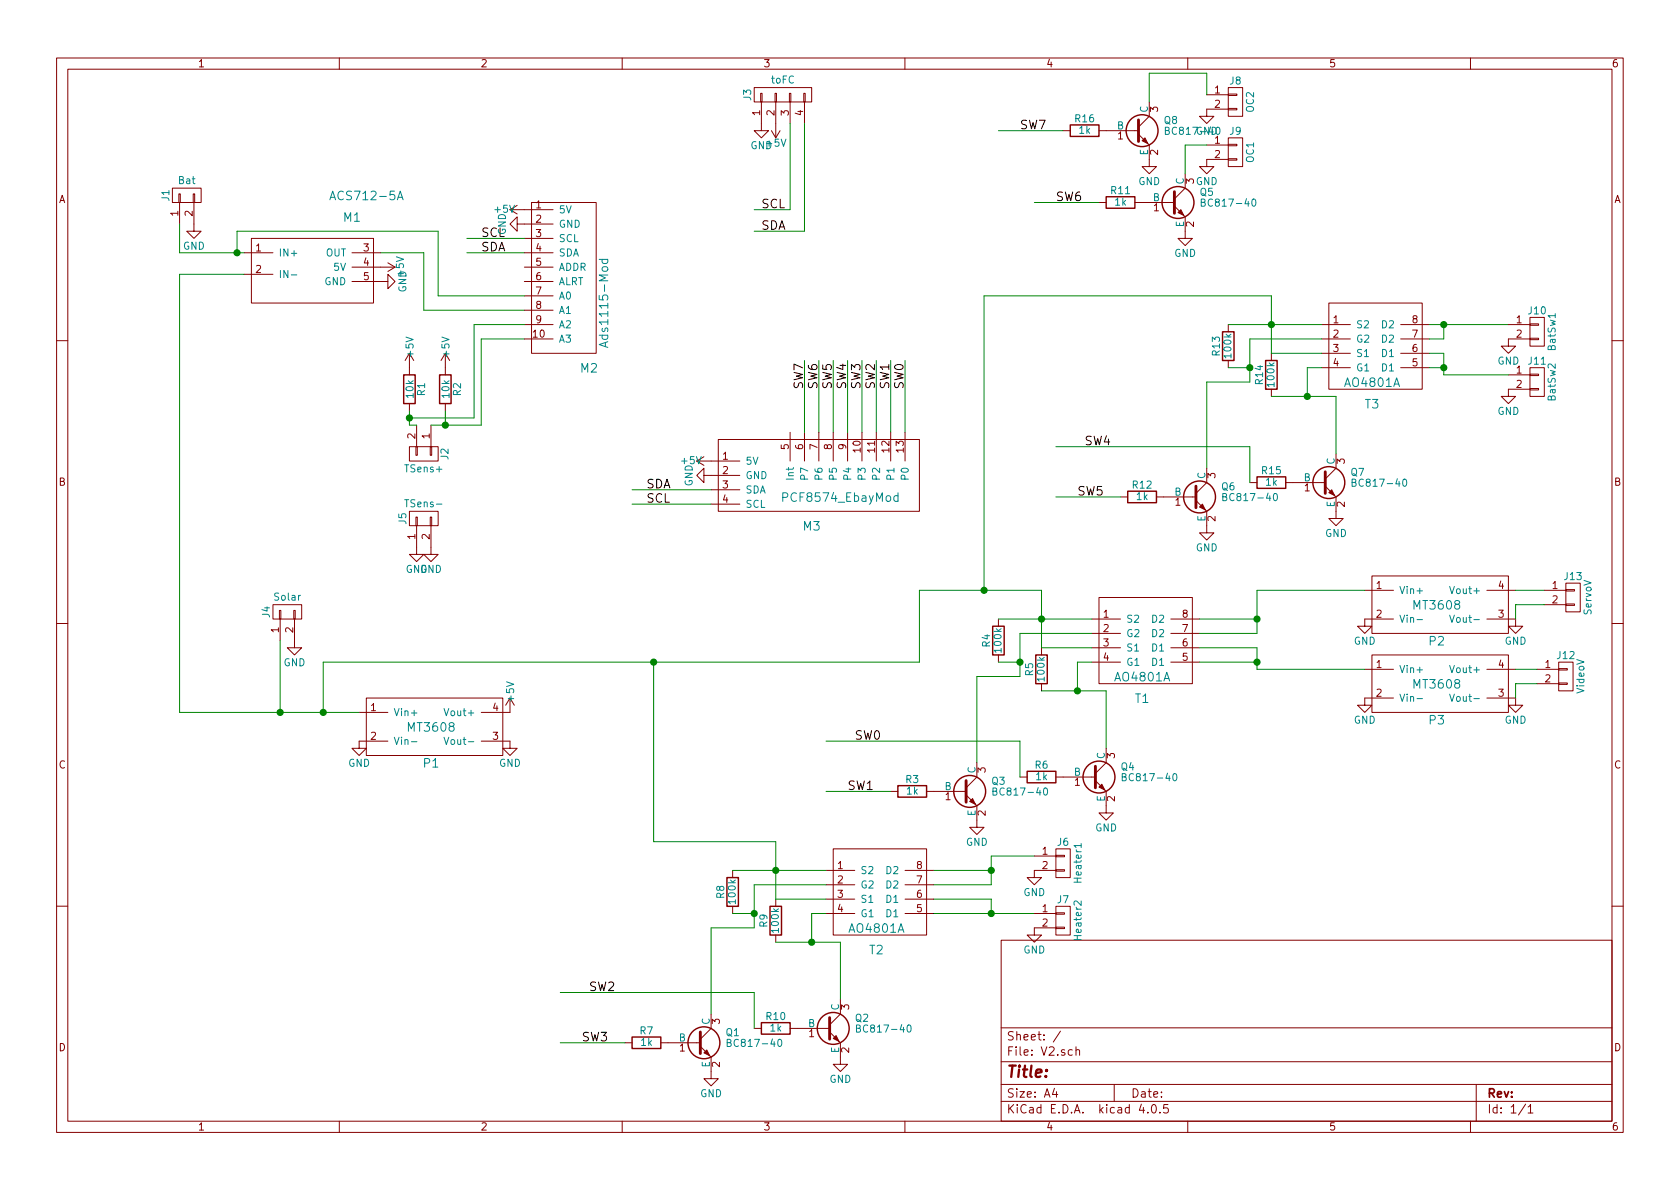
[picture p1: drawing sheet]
EESchema Schematic File Version 2
LIBS:power
LIBS:device
LIBS:transistors
LIBS:conn
LIBS:linear
LIBS:regul
LIBS:74xx
LIBS:cmos4000
LIBS:adc-dac
LIBS:memory
LIBS:xilinx
LIBS:microcontrollers
LIBS:dsp
LIBS:microchip
LIBS:analog_switches
LIBS:motorola
LIBS:texas
LIBS:intel
LIBS:audio
LIBS:interface
LIBS:digital-audio
LIBS:philips
LIBS:display
LIBS:cypress
LIBS:siliconi
LIBS:opto
LIBS:atmel
LIBS:contrib
LIBS:valves
LIBS:Franz-mod
LIBS:V2-cache
EELAYER 25 0
EELAYER END
$Descr A4 11693 8268
encoding utf-8
Sheet 1 1
Title ""
Date ""
Rev ""
Comp ""
Comment1 ""
Comment2 ""
Comment3 ""
Comment4 ""
$EndDescr
$Comp
L CONN_01X02 J1
U 1 1
P 1300 1350
F 0 "J1" H 1300 1500 50  0000 C CNN
F 1 "Bat" V 1400 1350 50  0000 C CNN
F 2 "" H 1300 1350 50  0001 C CNN
F 3 "" H 1300 1350 50  0001 C CNN
	1    1300 1350
	0    -1   -1   0   
$EndComp
$Comp
L Ads1115-Mod M2
U 1 1
P 3650 2750
F 0 "M2" H 4100 2950 60  0000 C CNN
F 1 "Ads1115-Mod" V 4200 3400 60  0000 C CNN
F 2 "" H 3650 2750 60  0001 C CNN
F 3 "" H 3650 2750 60  0001 C CNN
	1    3650 2750
	1    0    0    -1  
$EndComp
$Comp
L ACS712-5A M1
U 1 1
P 2100 2100
F 0 "M1" H 2450 2700 60  0000 C CNN
F 1 "ACS712-5A" H 2550 2850 60  0000 C CNN
F 2 "" H 2100 2100 60  0001 C CNN
F 3 "" H 2100 2100 60  0001 C CNN
	1    2100 2100
	1    0    0    -1  
$EndComp
$Comp
L CONN_01X04 J3
U 1 1
P 5450 650
F 0 "J3" H 5450 900 50  0000 C CNN
F 1 "toFC" V 5550 650 50  0000 C CNN
F 2 "" H 5450 650 50  0001 C CNN
F 3 "" H 5450 650 50  0001 C CNN
	1    5450 650 
	0    -1   -1   0   
$EndComp
$Comp
L GND #PWR01
U 1 1
P 5300 850
F 0 "#PWR01" H 5300 600 50  0001 C CNN
F 1 "GND" H 5300 700 50  0000 C CNN
F 2 "" H 5300 850 50  0001 C CNN
F 3 "" H 5300 850 50  0001 C CNN
	1    5300 850 
	1    0    0    -1  
$EndComp
$Comp
L +5V #PWR02
U 1 1
P 5400 850
F 0 "#PWR02" H 5400 700 50  0001 C CNN
F 1 "+5V" H 5400 990 50  0000 C CNN
F 2 "" H 5400 850 50  0001 C CNN
F 3 "" H 5400 850 50  0001 C CNN
	1    5400 850 
	-1   0    0    1   
$EndComp
Wire Wire Line
	5500 850  5500 1450
Wire Wire Line
	5500 1450 5250 1450
Wire Wire Line
	5600 850  5600 1600
Wire Wire Line
	5600 1600 5250 1600
Text Label 5300 1450 0    60   ~ 0
SCL
Text Label 5300 1600 0    60   ~ 0
SDA
$Comp
L GND #PWR03
U 1 1
P 1350 1550
F 0 "#PWR03" H 1350 1300 50  0001 C CNN
F 1 "GND" H 1350 1400 50  0000 C CNN
F 2 "" H 1350 1550 50  0001 C CNN
F 3 "" H 1350 1550 50  0001 C CNN
	1    1350 1550
	1    0    0    -1  
$EndComp
Wire Wire Line
	1250 1550 1250 1750
Wire Wire Line
	1250 1750 1700 1750
Wire Wire Line
	1700 1900 1250 1900
Wire Wire Line
	1250 1900 1250 4950
Wire Wire Line
	3650 2150 2950 2150
Wire Wire Line
	2950 2150 2950 1750
Wire Wire Line
	2950 1750 2650 1750
$Comp
L +5V #PWR04
U 1 1
P 2650 1850
F 0 "#PWR04" H 2650 1700 50  0001 C CNN
F 1 "+5V" H 2650 1990 50  0000 C CNN
F 2 "" H 2650 1850 50  0001 C CNN
F 3 "" H 2650 1850 50  0001 C CNN
	1    2650 1850
	0    1    1    0   
$EndComp
$Comp
L +5V #PWR05
U 1 1
P 3650 1450
F 0 "#PWR05" H 3650 1300 50  0001 C CNN
F 1 "+5V" V 3650 1590 50  0000 C CNN
F 2 "" H 3650 1450 50  0001 C CNN
F 3 "" H 3650 1450 50  0001 C CNN
	1    3650 1450
	0    -1   -1   0   
$EndComp
$Comp
L GND #PWR06
U 1 1
P 3650 1550
F 0 "#PWR06" H 3650 1300 50  0001 C CNN
F 1 "GND" H 3650 1400 50  0000 C CNN
F 2 "" H 3650 1550 50  0001 C CNN
F 3 "" H 3650 1550 50  0001 C CNN
	1    3650 1550
	0    1    1    0   
$EndComp
$Comp
L GND #PWR07
U 1 1
P 2650 1950
F 0 "#PWR07" H 2650 1700 50  0001 C CNN
F 1 "GND" H 2650 1800 50  0000 C CNN
F 2 "" H 2650 1950 50  0001 C CNN
F 3 "" H 2650 1950 50  0001 C CNN
	1    2650 1950
	0    -1   -1   0   
$EndComp
Wire Wire Line
	3650 2050 3050 2050
Wire Wire Line
	3050 2050 3050 1600
Wire Wire Line
	3050 1600 1650 1600
Wire Wire Line
	1650 1600 1650 1750
Connection ~ 1650 1750
$Comp
L R R2
U 1 1
P 3100 2700
F 0 "R2" V 3180 2700 50  0000 C CNN
F 1 "10k" V 3100 2700 50  0000 C CNN
F 2 "Resistors_SMD:R_0603_HandSoldering" V 3030 2700 50  0001 C CNN
F 3 "" H 3100 2700 50  0001 C CNN
F 4 "Value" H 3100 2700 60  0001 C CNN "Fieldname"
	1    3100 2700
	1    0    0    -1  
$EndComp
$Comp
L R R1
U 1 1
P 2850 2700
F 0 "R1" V 2930 2700 50  0000 C CNN
F 1 "10k" V 2850 2700 50  0000 C CNN
F 2 "Resistors_SMD:R_0603_HandSoldering" V 2780 2700 50  0001 C CNN
F 3 "" H 2850 2700 50  0001 C CNN
	1    2850 2700
	1    0    0    -1  
$EndComp
$Comp
L CONN_01X02 J2
U 1 1
P 2950 3150
F 0 "J2" H 2950 3300 50  0000 C CNN
F 1 "TSens+" V 3050 3150 50  0000 C CNN
F 2 "" H 2950 3150 50  0001 C CNN
F 3 "" H 2950 3150 50  0001 C CNN
F 4 "Value" H 2950 3150 60  0001 C CNN "Fieldname"
	1    2950 3150
	0    1    1    0   
$EndComp
Wire Wire Line
	3000 2950 3350 2950
Wire Wire Line
	3100 2950 3100 2850
Wire Wire Line
	2900 2950 2850 2950
Wire Wire Line
	2850 2950 2850 2850
$Comp
L +5V #PWR08
U 1 1
P 2850 2550
F 0 "#PWR08" H 2850 2400 50  0001 C CNN
F 1 "+5V" V 2850 2690 50  0000 C CNN
F 2 "" H 2850 2550 50  0001 C CNN
F 3 "" H 2850 2550 50  0001 C CNN
	1    2850 2550
	1    0    0    -1  
$EndComp
$Comp
L +5V #PWR09
U 1 1
P 3100 2550
F 0 "#PWR09" H 3100 2400 50  0001 C CNN
F 1 "+5V" V 3100 2690 50  0000 C CNN
F 2 "" H 3100 2550 50  0001 C CNN
F 3 "" H 3100 2550 50  0001 C CNN
	1    3100 2550
	1    0    0    -1  
$EndComp
Wire Wire Line
	3650 2250 3300 2250
Wire Wire Line
	3300 2250 3300 2900
Wire Wire Line
	3300 2900 2850 2900
Connection ~ 2850 2900
Wire Wire Line
	3650 2350 3350 2350
Wire Wire Line
	3350 2350 3350 2950
Connection ~ 3100 2950
Wire Wire Line
	3250 1650 3650 1650
Wire Wire Line
	3650 1750 3250 1750
Text Label 3350 1750 0    60   ~ 0
SDA
Text Label 3350 1650 0    60   ~ 0
SCL
$Comp
L MT3608 P1
U 1 1
P 2800 5300
F 0 "P1" H 3000 5300 60  0000 C CNN
F 1 "MT3608" H 3000 5550 60  0000 C CNN
F 2 "Franz-Mods:MT3608" H 2800 5300 60  0001 C CNN
F 3 "" H 2800 5300 60  0001 C CNN
	1    2800 5300
	1    0    0    -1  
$EndComp
Wire Wire Line
	1250 4950 2500 4950
$Comp
L +5V #PWR010
U 1 1
P 3550 4950
F 0 "#PWR010" H 3550 4800 50  0001 C CNN
F 1 "+5V" V 3550 5090 50  0000 C CNN
F 2 "" H 3550 4950 50  0001 C CNN
F 3 "" H 3550 4950 50  0001 C CNN
	1    3550 4950
	1    0    0    -1  
$EndComp
$Comp
L GND #PWR011
U 1 1
P 3550 5150
F 0 "#PWR011" H 3550 4900 50  0001 C CNN
F 1 "GND" H 3550 5000 50  0000 C CNN
F 2 "" H 3550 5150 50  0001 C CNN
F 3 "" H 3550 5150 50  0001 C CNN
	1    3550 5150
	1    0    0    -1  
$EndComp
$Comp
L GND #PWR012
U 1 1
P 2500 5150
F 0 "#PWR012" H 2500 4900 50  0001 C CNN
F 1 "GND" H 2500 5000 50  0000 C CNN
F 2 "" H 2500 5150 50  0001 C CNN
F 3 "" H 2500 5150 50  0001 C CNN
	1    2500 5150
	1    0    0    -1  
$EndComp
$Comp
L CONN_01X02 J4
U 1 1
P 2000 4250
F 0 "J4" H 2000 4400 50  0000 C CNN
F 1 "Solar" V 2100 4250 50  0000 C CNN
F 2 "" H 2000 4250 50  0001 C CNN
F 3 "" H 2000 4250 50  0001 C CNN
	1    2000 4250
	0    -1   -1   0   
$EndComp
Wire Wire Line
	1950 4450 1950 4950
Connection ~ 1950 4950
$Comp
L GND #PWR013
U 1 1
P 2050 4450
F 0 "#PWR013" H 2050 4200 50  0001 C CNN
F 1 "GND" H 2050 4300 50  0000 C CNN
F 2 "" H 2050 4450 50  0001 C CNN
F 3 "" H 2050 4450 50  0001 C CNN
	1    2050 4450
	1    0    0    -1  
$EndComp
$Comp
L CONN_01X02 J5
U 1 1
P 2950 3600
F 0 "J5" H 2950 3750 50  0000 C CNN
F 1 "TSens-" V 3050 3600 50  0000 C CNN
F 2 "" H 2950 3600 50  0001 C CNN
F 3 "" H 2950 3600 50  0001 C CNN
F 4 "Value" H 2950 3600 60  0001 C CNN "Fieldname"
	1    2950 3600
	0    -1   -1   0   
$EndComp
$Comp
L GND #PWR014
U 1 1
P 2900 3800
F 0 "#PWR014" H 2900 3550 50  0001 C CNN
F 1 "GND" H 2900 3650 50  0000 C CNN
F 2 "" H 2900 3800 50  0001 C CNN
F 3 "" H 2900 3800 50  0001 C CNN
	1    2900 3800
	1    0    0    -1  
$EndComp
$Comp
L GND #PWR015
U 1 1
P 3000 3800
F 0 "#PWR015" H 3000 3550 50  0001 C CNN
F 1 "GND" H 3000 3650 50  0000 C CNN
F 2 "" H 3000 3800 50  0001 C CNN
F 3 "" H 3000 3800 50  0001 C CNN
	1    3000 3800
	1    0    0    -1  
$EndComp
$Comp
L R R4
U 1 1
P 6950 4450
F 0 "R4" V 7030 4450 50  0000 C CNN
F 1 "100k" V 6950 4450 50  0000 C CNN
F 2 "Resistors_SMD:R_0603_HandSoldering" V 6880 4450 50  0001 C CNN
F 3 "" H 6950 4450 50  0001 C CNN
	1    6950 4450
	-1   0    0    1   
$EndComp
$Comp
L AO4801A T1
U 1 1
P 8000 4500
F 0 "T1" H 7950 4150 60  0000 C CNN
F 1 "AO4801A" H 7950 4300 60  0000 C CNN
F 2 "Housings_SOIC:SOIC-8_3.9x4.9mm_Pitch1.27mm" H 8000 4500 60  0001 C CNN
F 3 "" H 8000 4500 60  0001 C CNN
F 4 "Value" H 8000 4500 60  0001 C CNN "Fieldname"
	1    8000 4500
	1    0    0    -1  
$EndComp
$Comp
L R R5
U 1 1
P 7250 4650
F 0 "R5" V 7330 4650 50  0000 C CNN
F 1 "100k" V 7250 4650 50  0000 C CNN
F 2 "Resistors_SMD:R_0603_HandSoldering" V 7180 4650 50  0001 C CNN
F 3 "" H 7250 4650 50  0001 C CNN
	1    7250 4650
	-1   0    0    1   
$EndComp
Wire Wire Line
	7600 4300 6950 4300
Wire Wire Line
	6950 4600 7100 4600
Wire Wire Line
	7100 4400 7100 4700
Wire Wire Line
	7100 4400 7600 4400
Wire Wire Line
	7250 4500 7600 4500
Wire Wire Line
	7250 4800 7700 4800
Wire Wire Line
	7500 4800 7500 4600
Wire Wire Line
	7500 4600 7600 4600
Wire Wire Line
	7250 4100 7250 4500
Connection ~ 7250 4300
Wire Wire Line
	7250 4100 6400 4100
Wire Wire Line
	6400 4100 6400 4600
Wire Wire Line
	6400 4600 2250 4600
Wire Wire Line
	2250 4600 2250 4950
Connection ~ 2250 4950
Wire Wire Line
	7700 4800 7700 5200
Connection ~ 7500 4800
Wire Wire Line
	6800 5300 6800 4700
Wire Wire Line
	6800 4700 7100 4700
Connection ~ 7100 4600
$Comp
L GND #PWR016
U 1 1
P 7700 5600
F 0 "#PWR016" H 7700 5350 50  0001 C CNN
F 1 "GND" H 7700 5450 50  0000 C CNN
F 2 "" H 7700 5600 50  0001 C CNN
F 3 "" H 7700 5600 50  0001 C CNN
	1    7700 5600
	1    0    0    -1  
$EndComp
$Comp
L GND #PWR017
U 1 1
P 6800 5700
F 0 "#PWR017" H 6800 5450 50  0001 C CNN
F 1 "GND" H 6800 5550 50  0000 C CNN
F 2 "" H 6800 5700 50  0001 C CNN
F 3 "" H 6800 5700 50  0001 C CNN
	1    6800 5700
	1    0    0    -1  
$EndComp
$Comp
L R R6
U 1 1
P 7250 5400
F 0 "R6" V 7330 5400 50  0000 C CNN
F 1 "1k" V 7250 5400 50  0000 C CNN
F 2 "Resistors_SMD:R_0603_HandSoldering" V 7180 5400 50  0001 C CNN
F 3 "" H 7250 5400 50  0001 C CNN
	1    7250 5400
	0    -1   -1   0   
$EndComp
$Comp
L R R3
U 1 1
P 6350 5500
F 0 "R3" V 6430 5500 50  0000 C CNN
F 1 "1k" V 6350 5500 50  0000 C CNN
F 2 "Resistors_SMD:R_0603_HandSoldering" V 6280 5500 50  0001 C CNN
F 3 "" H 6350 5500 50  0001 C CNN
	1    6350 5500
	0    -1   -1   0   
$EndComp
Wire Wire Line
	7100 5150 7100 5400
Wire Wire Line
	5750 5150 7100 5150
Wire Wire Line
	6200 5500 5750 5500
Text Label 5950 5150 0    60   ~ 0
SW0
Text Label 5900 5500 0    60   ~ 0
SW1
$Comp
L BC817-40 Q4
U 1 1
P 7600 5400
F 0 "Q4" H 7800 5475 50  0000 L CNN
F 1 "BC817-40" H 7800 5400 50  0000 L CNN
F 2 "TO_SOT_Packages_SMD:SOT-23" H 7800 5325 50  0001 L CIN
F 3 "" H 7600 5400 50  0001 L CNN
	1    7600 5400
	1    0    0    -1  
$EndComp
$Comp
L BC817-40 Q3
U 1 1
P 6700 5500
F 0 "Q3" H 6900 5575 50  0000 L CNN
F 1 "BC817-40" H 6900 5500 50  0000 L CNN
F 2 "TO_SOT_Packages_SMD:SOT-23" H 6900 5425 50  0001 L CIN
F 3 "" H 6700 5500 50  0001 L CNN
	1    6700 5500
	1    0    0    -1  
$EndComp
Wire Wire Line
	8350 4300 8750 4300
Wire Wire Line
	8750 4100 8750 4400
Wire Wire Line
	8750 4400 8350 4400
Wire Wire Line
	8350 4500 8750 4500
Wire Wire Line
	8750 4500 8750 4650
Wire Wire Line
	8750 4600 8350 4600
$Comp
L R R8
U 1 1
P 5100 6200
F 0 "R8" V 5180 6200 50  0000 C CNN
F 1 "100k" V 5100 6200 50  0000 C CNN
F 2 "Resistors_SMD:R_0603_HandSoldering" V 5030 6200 50  0001 C CNN
F 3 "" H 5100 6200 50  0001 C CNN
	1    5100 6200
	-1   0    0    1   
$EndComp
$Comp
L AO4801A T2
U 1 1
P 6150 6250
F 0 "T2" H 6100 5900 60  0000 C CNN
F 1 "AO4801A" H 6100 6050 60  0000 C CNN
F 2 "Housings_SOIC:SOIC-8_3.9x4.9mm_Pitch1.27mm" H 6150 6250 60  0001 C CNN
F 3 "" H 6150 6250 60  0001 C CNN
F 4 "Value" H 6150 6250 60  0001 C CNN "Fieldname"
	1    6150 6250
	1    0    0    -1  
$EndComp
$Comp
L R R9
U 1 1
P 5400 6400
F 0 "R9" V 5480 6400 50  0000 C CNN
F 1 "100k" V 5400 6400 50  0000 C CNN
F 2 "Resistors_SMD:R_0603_HandSoldering" V 5330 6400 50  0001 C CNN
F 3 "" H 5400 6400 50  0001 C CNN
	1    5400 6400
	-1   0    0    1   
$EndComp
Wire Wire Line
	5750 6050 5100 6050
Wire Wire Line
	5100 6350 5250 6350
Wire Wire Line
	5250 6150 5250 6450
Wire Wire Line
	5250 6150 5750 6150
Wire Wire Line
	5400 6250 5750 6250
Wire Wire Line
	5400 6550 5850 6550
Wire Wire Line
	5650 6550 5650 6350
Wire Wire Line
	5650 6350 5750 6350
Wire Wire Line
	5400 5850 5400 6250
Connection ~ 5400 6050
Wire Wire Line
	5400 5850 4550 5850
Wire Wire Line
	5850 6550 5850 6950
Connection ~ 5650 6550
Wire Wire Line
	4950 7050 4950 6450
Wire Wire Line
	4950 6450 5250 6450
Connection ~ 5250 6350
$Comp
L GND #PWR018
U 1 1
P 5850 7350
F 0 "#PWR018" H 5850 7100 50  0001 C CNN
F 1 "GND" H 5850 7200 50  0000 C CNN
F 2 "" H 5850 7350 50  0001 C CNN
F 3 "" H 5850 7350 50  0001 C CNN
	1    5850 7350
	1    0    0    -1  
$EndComp
$Comp
L GND #PWR019
U 1 1
P 4950 7450
F 0 "#PWR019" H 4950 7200 50  0001 C CNN
F 1 "GND" H 4950 7300 50  0000 C CNN
F 2 "" H 4950 7450 50  0001 C CNN
F 3 "" H 4950 7450 50  0001 C CNN
	1    4950 7450
	1    0    0    -1  
$EndComp
$Comp
L R R10
U 1 1
P 5400 7150
F 0 "R10" V 5480 7150 50  0000 C CNN
F 1 "1k" V 5400 7150 50  0000 C CNN
F 2 "Resistors_SMD:R_0603_HandSoldering" V 5330 7150 50  0001 C CNN
F 3 "" H 5400 7150 50  0001 C CNN
	1    5400 7150
	0    -1   -1   0   
$EndComp
$Comp
L R R7
U 1 1
P 4500 7250
F 0 "R7" V 4580 7250 50  0000 C CNN
F 1 "1k" V 4500 7250 50  0000 C CNN
F 2 "Resistors_SMD:R_0603_HandSoldering" V 4430 7250 50  0001 C CNN
F 3 "" H 4500 7250 50  0001 C CNN
	1    4500 7250
	0    -1   -1   0   
$EndComp
Wire Wire Line
	5250 6900 5250 7150
Wire Wire Line
	3900 6900 5250 6900
Wire Wire Line
	4350 7250 3900 7250
Text Label 4100 6900 0    60   ~ 0
SW2
Text Label 4050 7250 0    60   ~ 0
SW3
$Comp
L BC817-40 Q2
U 1 1
P 5750 7150
F 0 "Q2" H 5950 7225 50  0000 L CNN
F 1 "BC817-40" H 5950 7150 50  0000 L CNN
F 2 "TO_SOT_Packages_SMD:SOT-23" H 5950 7075 50  0001 L CIN
F 3 "" H 5750 7150 50  0001 L CNN
	1    5750 7150
	1    0    0    -1  
$EndComp
$Comp
L BC817-40 Q1
U 1 1
P 4850 7250
F 0 "Q1" H 5050 7325 50  0000 L CNN
F 1 "BC817-40" H 5050 7250 50  0000 L CNN
F 2 "TO_SOT_Packages_SMD:SOT-23" H 5050 7175 50  0001 L CIN
F 3 "" H 4850 7250 50  0001 L CNN
	1    4850 7250
	1    0    0    -1  
$EndComp
Wire Wire Line
	6500 6050 6900 6050
Wire Wire Line
	6900 5950 6900 6150
Wire Wire Line
	6900 6150 6500 6150
Wire Wire Line
	6500 6250 6900 6250
Wire Wire Line
	6900 6250 6900 6350
Wire Wire Line
	6500 6350 7200 6350
Wire Wire Line
	4550 5850 4550 4600
Connection ~ 4550 4600
$Comp
L MT3608 P2
U 1 1
P 9800 4450
F 0 "P2" H 10000 4450 60  0000 C CNN
F 1 "MT3608" H 10000 4700 60  0000 C CNN
F 2 "Franz-Mods:MT3608" H 9800 4450 60  0001 C CNN
F 3 "" H 9800 4450 60  0001 C CNN
	1    9800 4450
	1    0    0    -1  
$EndComp
$Comp
L MT3608 P3
U 1 1
P 9800 5000
F 0 "P3" H 10000 5000 60  0000 C CNN
F 1 "MT3608" H 10000 5250 60  0000 C CNN
F 2 "Franz-Mods:MT3608" H 9800 5000 60  0001 C CNN
F 3 "" H 9800 5000 60  0001 C CNN
	1    9800 5000
	1    0    0    -1  
$EndComp
Wire Wire Line
	9500 4100 8750 4100
Connection ~ 8750 4300
Wire Wire Line
	8750 4650 9500 4650
Connection ~ 8750 4600
$Comp
L GND #PWR020
U 1 1
P 9500 4300
F 0 "#PWR020" H 9500 4050 50  0001 C CNN
F 1 "GND" H 9500 4150 50  0000 C CNN
F 2 "" H 9500 4300 50  0001 C CNN
F 3 "" H 9500 4300 50  0001 C CNN
	1    9500 4300
	1    0    0    -1  
$EndComp
$Comp
L GND #PWR021
U 1 1
P 9500 4850
F 0 "#PWR021" H 9500 4600 50  0001 C CNN
F 1 "GND" H 9500 4700 50  0000 C CNN
F 2 "" H 9500 4850 50  0001 C CNN
F 3 "" H 9500 4850 50  0001 C CNN
	1    9500 4850
	1    0    0    -1  
$EndComp
$Comp
L GND #PWR022
U 1 1
P 10550 4850
F 0 "#PWR022" H 10550 4600 50  0001 C CNN
F 1 "GND" H 10550 4700 50  0000 C CNN
F 2 "" H 10550 4850 50  0001 C CNN
F 3 "" H 10550 4850 50  0001 C CNN
	1    10550 4850
	1    0    0    -1  
$EndComp
$Comp
L GND #PWR023
U 1 1
P 10550 4300
F 0 "#PWR023" H 10550 4050 50  0001 C CNN
F 1 "GND" H 10550 4150 50  0000 C CNN
F 2 "" H 10550 4300 50  0001 C CNN
F 3 "" H 10550 4300 50  0001 C CNN
	1    10550 4300
	1    0    0    -1  
$EndComp
$Comp
L CONN_01X02 J13
U 1 1
P 10950 4150
F 0 "J13" H 10950 4300 50  0000 C CNN
F 1 "ServoV" V 11050 4150 50  0000 C CNN
F 2 "" H 10950 4150 50  0001 C CNN
F 3 "" H 10950 4150 50  0001 C CNN
F 4 "Value" H 10950 4150 60  0001 C CNN "Fieldname"
	1    10950 4150
	1    0    0    -1  
$EndComp
$Comp
L CONN_01X02 J12
U 1 1
P 10900 4700
F 0 "J12" H 10900 4850 50  0000 C CNN
F 1 "VideoV" V 11000 4700 50  0000 C CNN
F 2 "" H 10900 4700 50  0001 C CNN
F 3 "" H 10900 4700 50  0001 C CNN
F 4 "Value" H 10900 4700 60  0001 C CNN "Fieldname"
	1    10900 4700
	1    0    0    -1  
$EndComp
Wire Wire Line
	10550 4100 10750 4100
Wire Wire Line
	10750 4200 10550 4200
Wire Wire Line
	10550 4200 10550 4300
Wire Wire Line
	10700 4650 10550 4650
Wire Wire Line
	10700 4750 10550 4750
Wire Wire Line
	10550 4750 10550 4850
$Comp
L CONN_01X02 J6
U 1 1
P 7400 6000
F 0 "J6" H 7400 6150 50  0000 C CNN
F 1 "Heater1" V 7500 6000 50  0000 C CNN
F 2 "" H 7400 6000 50  0001 C CNN
F 3 "" H 7400 6000 50  0001 C CNN
F 4 "Value" H 7400 6000 60  0001 C CNN "Fieldname"
	1    7400 6000
	1    0    0    -1  
$EndComp
$Comp
L CONN_01X02 J7
U 1 1
P 7400 6400
F 0 "J7" H 7400 6550 50  0000 C CNN
F 1 "Heater2" V 7500 6400 50  0000 C CNN
F 2 "" H 7400 6400 50  0001 C CNN
F 3 "" H 7400 6400 50  0001 C CNN
F 4 "Value" H 7400 6400 60  0001 C CNN "Fieldname"
	1    7400 6400
	1    0    0    -1  
$EndComp
Wire Wire Line
	7200 5950 6900 5950
Connection ~ 6900 6050
Connection ~ 6900 6350
$Comp
L GND #PWR024
U 1 1
P 7200 6450
F 0 "#PWR024" H 7200 6200 50  0001 C CNN
F 1 "GND" H 7200 6300 50  0000 C CNN
F 2 "" H 7200 6450 50  0001 C CNN
F 3 "" H 7200 6450 50  0001 C CNN
	1    7200 6450
	1    0    0    -1  
$EndComp
$Comp
L GND #PWR025
U 1 1
P 7200 6050
F 0 "#PWR025" H 7200 5800 50  0001 C CNN
F 1 "GND" H 7200 5900 50  0000 C CNN
F 2 "" H 7200 6050 50  0001 C CNN
F 3 "" H 7200 6050 50  0001 C CNN
	1    7200 6050
	1    0    0    -1  
$EndComp
$Comp
L R R13
U 1 1
P 8550 2400
F 0 "R13" V 8630 2400 50  0000 C CNN
F 1 "100k" V 8550 2400 50  0000 C CNN
F 2 "Resistors_SMD:R_0603_HandSoldering" V 8480 2400 50  0001 C CNN
F 3 "" H 8550 2400 50  0001 C CNN
	1    8550 2400
	-1   0    0    1   
$EndComp
$Comp
L AO4801A T3
U 1 1
P 9600 2450
F 0 "T3" H 9550 2100 60  0000 C CNN
F 1 "AO4801A" H 9550 2250 60  0000 C CNN
F 2 "Housings_SOIC:SOIC-8_3.9x4.9mm_Pitch1.27mm" H 9600 2450 60  0001 C CNN
F 3 "" H 9600 2450 60  0001 C CNN
F 4 "Value" H 9600 2450 60  0001 C CNN "Fieldname"
	1    9600 2450
	1    0    0    -1  
$EndComp
$Comp
L R R14
U 1 1
P 8850 2600
F 0 "R14" V 8930 2600 50  0000 C CNN
F 1 "100k" V 8850 2600 50  0000 C CNN
F 2 "Resistors_SMD:R_0603_HandSoldering" V 8780 2600 50  0001 C CNN
F 3 "" H 8850 2600 50  0001 C CNN
	1    8850 2600
	-1   0    0    1   
$EndComp
Wire Wire Line
	9200 2250 8550 2250
Wire Wire Line
	8550 2550 8700 2550
Wire Wire Line
	8700 2350 8700 2650
Wire Wire Line
	8700 2350 9200 2350
Wire Wire Line
	8850 2450 9200 2450
Wire Wire Line
	8850 2750 9300 2750
Wire Wire Line
	9100 2750 9100 2550
Wire Wire Line
	9100 2550 9200 2550
Wire Wire Line
	8850 2050 8850 2450
Connection ~ 8850 2250
Wire Wire Line
	6850 2050 8850 2050
Wire Wire Line
	9300 2750 9300 3150
Connection ~ 9100 2750
Wire Wire Line
	8400 3250 8400 2650
Wire Wire Line
	8400 2650 8700 2650
Connection ~ 8700 2550
$Comp
L GND #PWR026
U 1 1
P 9300 3550
F 0 "#PWR026" H 9300 3300 50  0001 C CNN
F 1 "GND" H 9300 3400 50  0000 C CNN
F 2 "" H 9300 3550 50  0001 C CNN
F 3 "" H 9300 3550 50  0001 C CNN
	1    9300 3550
	1    0    0    -1  
$EndComp
$Comp
L GND #PWR027
U 1 1
P 8400 3650
F 0 "#PWR027" H 8400 3400 50  0001 C CNN
F 1 "GND" H 8400 3500 50  0000 C CNN
F 2 "" H 8400 3650 50  0001 C CNN
F 3 "" H 8400 3650 50  0001 C CNN
	1    8400 3650
	1    0    0    -1  
$EndComp
$Comp
L R R15
U 1 1
P 8850 3350
F 0 "R15" V 8930 3350 50  0000 C CNN
F 1 "1k" V 8850 3350 50  0000 C CNN
F 2 "Resistors_SMD:R_0603_HandSoldering" V 8780 3350 50  0001 C CNN
F 3 "" H 8850 3350 50  0001 C CNN
	1    8850 3350
	0    -1   -1   0   
$EndComp
$Comp
L R R12
U 1 1
P 7950 3450
F 0 "R12" V 8030 3450 50  0000 C CNN
F 1 "1k" V 7950 3450 50  0000 C CNN
F 2 "Resistors_SMD:R_0603_HandSoldering" V 7880 3450 50  0001 C CNN
F 3 "" H 7950 3450 50  0001 C CNN
	1    7950 3450
	0    -1   -1   0   
$EndComp
Wire Wire Line
	8700 3100 8700 3350
Wire Wire Line
	7350 3100 8700 3100
Wire Wire Line
	7800 3450 7350 3450
Text Label 7550 3100 0    60   ~ 0
SW4
Text Label 7500 3450 0    60   ~ 0
SW5
$Comp
L BC817-40 Q7
U 1 1
P 9200 3350
F 0 "Q7" H 9400 3425 50  0000 L CNN
F 1 "BC817-40" H 9400 3350 50  0000 L CNN
F 2 "TO_SOT_Packages_SMD:SOT-23" H 9400 3275 50  0001 L CIN
F 3 "" H 9200 3350 50  0001 L CNN
	1    9200 3350
	1    0    0    -1  
$EndComp
$Comp
L BC817-40 Q6
U 1 1
P 8300 3450
F 0 "Q6" H 8500 3525 50  0000 L CNN
F 1 "BC817-40" H 8500 3450 50  0000 L CNN
F 2 "TO_SOT_Packages_SMD:SOT-23" H 8500 3375 50  0001 L CIN
F 3 "" H 8300 3450 50  0001 L CNN
	1    8300 3450
	1    0    0    -1  
$EndComp
Wire Wire Line
	6850 2050 6850 4100
Connection ~ 6850 4100
Wire Wire Line
	9950 2250 10500 2250
Wire Wire Line
	10050 2250 10050 2350
Wire Wire Line
	10050 2350 9950 2350
Wire Wire Line
	9950 2450 10050 2450
Wire Wire Line
	10050 2450 10050 2600
Wire Wire Line
	10050 2550 9950 2550
$Comp
L CONN_01X02 J10
U 1 1
P 10700 2300
F 0 "J10" H 10700 2450 50  0000 C CNN
F 1 "BatSw1" V 10800 2300 50  0000 C CNN
F 2 "" H 10700 2300 50  0001 C CNN
F 3 "" H 10700 2300 50  0001 C CNN
F 4 "Value" H 10700 2300 60  0001 C CNN "Fieldname"
	1    10700 2300
	1    0    0    -1  
$EndComp
$Comp
L CONN_01X02 J11
U 1 1
P 10700 2650
F 0 "J11" H 10700 2800 50  0000 C CNN
F 1 "BatSw2" V 10800 2650 50  0000 C CNN
F 2 "" H 10700 2650 50  0001 C CNN
F 3 "" H 10700 2650 50  0001 C CNN
F 4 "Value" H 10700 2650 60  0001 C CNN "Fieldname"
	1    10700 2650
	1    0    0    -1  
$EndComp
Connection ~ 10050 2250
Wire Wire Line
	10050 2600 10500 2600
Connection ~ 10050 2550
$Comp
L GND #PWR028
U 1 1
P 10500 2700
F 0 "#PWR028" H 10500 2450 50  0001 C CNN
F 1 "GND" H 10500 2550 50  0000 C CNN
F 2 "" H 10500 2700 50  0001 C CNN
F 3 "" H 10500 2700 50  0001 C CNN
	1    10500 2700
	1    0    0    -1  
$EndComp
$Comp
L GND #PWR029
U 1 1
P 10500 2350
F 0 "#PWR029" H 10500 2100 50  0001 C CNN
F 1 "GND" H 10500 2200 50  0000 C CNN
F 2 "" H 10500 2350 50  0001 C CNN
F 3 "" H 10500 2350 50  0001 C CNN
	1    10500 2350
	1    0    0    -1  
$EndComp
$Comp
L GND #PWR030
U 1 1
P 8250 1600
F 0 "#PWR030" H 8250 1350 50  0001 C CNN
F 1 "GND" H 8250 1450 50  0000 C CNN
F 2 "" H 8250 1600 50  0001 C CNN
F 3 "" H 8250 1600 50  0001 C CNN
	1    8250 1600
	1    0    0    -1  
$EndComp
$Comp
L R R11
U 1 1
P 7800 1400
F 0 "R11" V 7880 1400 50  0000 C CNN
F 1 "1k" V 7800 1400 50  0000 C CNN
F 2 "Resistors_SMD:R_0603_HandSoldering" V 7730 1400 50  0001 C CNN
F 3 "" H 7800 1400 50  0001 C CNN
	1    7800 1400
	0    -1   -1   0   
$EndComp
Wire Wire Line
	7650 1400 7200 1400
$Comp
L BC817-40 Q5
U 1 1
P 8150 1400
F 0 "Q5" H 8350 1475 50  0000 L CNN
F 1 "BC817-40" H 8350 1400 50  0000 L CNN
F 2 "TO_SOT_Packages_SMD:SOT-23" H 8350 1325 50  0001 L CIN
F 3 "" H 8150 1400 50  0001 L CNN
	1    8150 1400
	1    0    0    -1  
$EndComp
$Comp
L CONN_01X02 J9
U 1 1
P 8600 1050
F 0 "J9" H 8600 1200 50  0000 C CNN
F 1 "OC1" V 8700 1050 50  0000 C CNN
F 2 "" H 8600 1050 50  0001 C CNN
F 3 "" H 8600 1050 50  0001 C CNN
F 4 "Value" H 8600 1050 60  0001 C CNN "Fieldname"
	1    8600 1050
	1    0    0    -1  
$EndComp
$Comp
L CONN_01X02 J8
U 1 1
P 8600 700
F 0 "J8" H 8600 850 50  0000 C CNN
F 1 "OC2" V 8700 700 50  0000 C CNN
F 2 "" H 8600 700 50  0001 C CNN
F 3 "" H 8600 700 50  0001 C CNN
F 4 "Value" H 8600 700 60  0001 C CNN "Fieldname"
	1    8600 700 
	1    0    0    -1  
$EndComp
Text Label 7350 1400 0    60   ~ 0
SW6
Wire Wire Line
	8250 1200 8250 1000
Wire Wire Line
	8250 1000 8400 1000
$Comp
L GND #PWR031
U 1 1
P 8400 1100
F 0 "#PWR031" H 8400 850 50  0001 C CNN
F 1 "GND" H 8400 950 50  0000 C CNN
F 2 "" H 8400 1100 50  0001 C CNN
F 3 "" H 8400 1100 50  0001 C CNN
	1    8400 1100
	1    0    0    -1  
$EndComp
$Comp
L GND #PWR032
U 1 1
P 8400 750
F 0 "#PWR032" H 8400 500 50  0001 C CNN
F 1 "GND" H 8400 600 50  0000 C CNN
F 2 "" H 8400 750 50  0001 C CNN
F 3 "" H 8400 750 50  0001 C CNN
	1    8400 750 
	1    0    0    -1  
$EndComp
$Comp
L PCF8574_EbayMod M3
U 1 1
P 5700 3350
F 0 "M3" H 5650 3050 60  0000 C CNN
F 1 "PCF8574_EbayMod" H 5850 3250 60  0000 C CNN
F 2 "" H 5700 3350 60  0001 C CNN
F 3 "" H 5700 3350 60  0001 C CNN
	1    5700 3350
	1    0    0    -1  
$EndComp
$Comp
L GND #PWR033
U 1 1
P 4950 3300
F 0 "#PWR033" H 4950 3050 50  0001 C CNN
F 1 "GND" H 4950 3150 50  0000 C CNN
F 2 "" H 4950 3300 50  0001 C CNN
F 3 "" H 4950 3300 50  0001 C CNN
	1    4950 3300
	0    1    1    0   
$EndComp
$Comp
L +5V #PWR034
U 1 1
P 4950 3200
F 0 "#PWR034" H 4950 3050 50  0001 C CNN
F 1 "+5V" V 4950 3340 50  0000 C CNN
F 2 "" H 4950 3200 50  0001 C CNN
F 3 "" H 4950 3200 50  0001 C CNN
	1    4950 3200
	0    -1   -1   0   
$EndComp
Wire Wire Line
	4400 3400 4950 3400
Wire Wire Line
	4950 3500 4400 3500
Text Label 4500 3400 0    60   ~ 0
SDA
Text Label 4500 3500 0    60   ~ 0
SCL
Wire Wire Line
	6300 3000 6300 2500
Wire Wire Line
	6200 3000 6200 2500
Wire Wire Line
	6100 3000 6100 2500
Wire Wire Line
	6000 3000 6000 2500
Wire Wire Line
	5900 3000 5900 2500
Wire Wire Line
	5800 2500 5800 3000
Wire Wire Line
	5700 3000 5700 2500
Wire Wire Line
	5600 3000 5600 2500
Text Label 6300 2700 1    60   ~ 0
SW0
Text Label 6200 2700 1    60   ~ 0
SW1
Text Label 6100 2700 1    60   ~ 0
SW2
Text Label 6000 2700 1    60   ~ 0
SW3
Text Label 5900 2700 1    60   ~ 0
SW4
Text Label 5800 2700 1    60   ~ 0
SW5
Text Label 5700 2700 1    60   ~ 0
SW6
Text Label 5600 2700 1    60   ~ 0
SW7
$Comp
L GND #PWR035
U 1 1
P 8000 1100
F 0 "#PWR035" H 8000 850 50  0001 C CNN
F 1 "GND" H 8000 950 50  0000 C CNN
F 2 "" H 8000 1100 50  0001 C CNN
F 3 "" H 8000 1100 50  0001 C CNN
	1    8000 1100
	1    0    0    -1  
$EndComp
$Comp
L R R16
U 1 1
P 7550 900
F 0 "R16" V 7630 900 50  0000 C CNN
F 1 "1k" V 7550 900 50  0000 C CNN
F 2 "Resistors_SMD:R_0603_HandSoldering" V 7480 900 50  0001 C CNN
F 3 "" H 7550 900 50  0001 C CNN
	1    7550 900 
	0    -1   -1   0   
$EndComp
Wire Wire Line
	7400 900  6950 900 
$Comp
L BC817-40 Q8
U 1 1
P 7900 900
F 0 "Q8" H 8100 975 50  0000 L CNN
F 1 "BC817-40" H 8100 900 50  0000 L CNN
F 2 "TO_SOT_Packages_SMD:SOT-23" H 8100 825 50  0001 L CIN
F 3 "" H 7900 900 50  0001 L CNN
	1    7900 900 
	1    0    0    -1  
$EndComp
Text Label 7100 900  0    60   ~ 0
SW7
Wire Wire Line
	8000 700  8000 500 
Wire Wire Line
	8000 500  8400 500 
Wire Wire Line
	8400 500  8400 650 
$EndSCHEMATC
